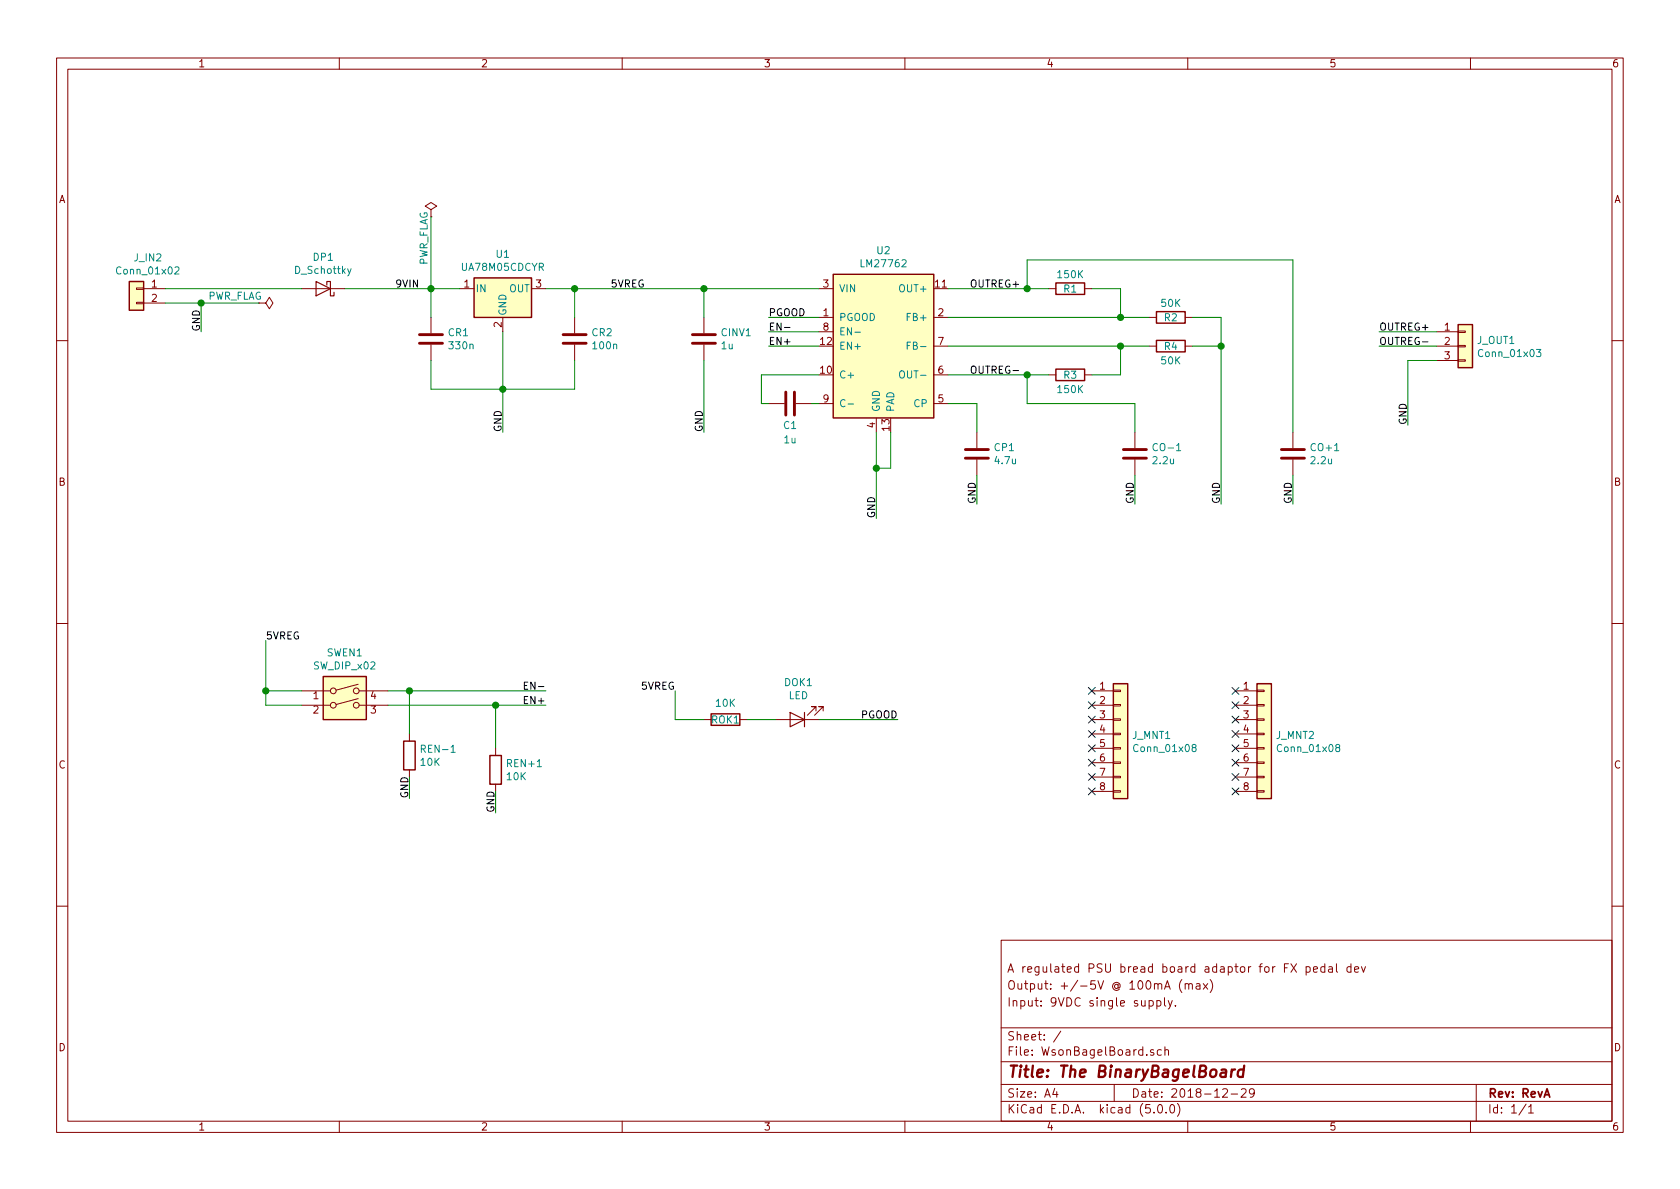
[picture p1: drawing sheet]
EESchema Schematic File Version 4
LIBS:WsonBagelBoard-cache
EELAYER 26 0
EELAYER END
$Descr A4 11693 8268
encoding utf-8
Sheet 1 1
Title "The BinaryBagelBoard"
Date "2018-12-29"
Rev "RevA"
Comp ""
Comment1 "Input: 9VDC single supply. "
Comment2 "Output: +/-5V @ 100mA (max)"
Comment3 "A regulated PSU bread board adaptor for FX pedal dev"
Comment4 ""
$EndDescr
$Comp
L Connector_Generic:Conn_01x03 J_OUT1
U 1 1
P 10200 2400
F 0 "J_OUT1" H 10280 2442 50  0000 L CNN
F 1 "Conn_01x03" H 10280 2351 50  0000 L CNN
F 2 "Connector_PinHeader_2.54mm:PinHeader_1x03_P2.54mm_Vertical" H 10200 2400 50  0001 C CNN
F 3 "~" H 10200 2400 50  0001 C CNN
	1    10200 2400
	1    0    0    -1  
$EndComp
$Comp
L Connector_Generic:Conn_01x02 J_IN2
U 1 1
P 950 2000
F 0 "J_IN2" H 870 2217 50  0000 C CNN
F 1 "Conn_01x02" H 870 2126 50  0000 C CNN
F 2 "Connector_PinHeader_2.54mm:PinHeader_1x02_P2.54mm_Vertical" H 950 2000 50  0001 C CNN
F 3 "~" H 950 2000 50  0001 C CNN
	1    950  2000
	-1   0    0    -1  
$EndComp
Wire Wire Line
	1150 2100 1400 2100
Wire Wire Line
	1400 2100 1400 2300
Text Label 1400 2300 1    50   ~ 0
GND
Text Label 9800 2950 1    50   ~ 0
GND
Wire Wire Line
	9800 2950 9800 2500
Wire Wire Line
	9800 2500 10000 2500
Wire Wire Line
	10000 2400 9600 2400
Wire Wire Line
	10000 2300 9600 2300
Text Label 9600 2300 0    50   ~ 0
OUTREG+
Text Label 9600 2400 0    50   ~ 0
OUTREG-
$Comp
L Connector_Generic:Conn_01x08 J_MNT1
U 1 1
P 7800 5100
F 0 "J_MNT1" H 7880 5092 50  0000 L CNN
F 1 "Conn_01x08" H 7880 5001 50  0000 L CNN
F 2 "Connector_PinHeader_2.54mm:PinHeader_1x08_P2.54mm_Vertical" H 7800 5100 50  0001 C CNN
F 3 "~" H 7800 5100 50  0001 C CNN
	1    7800 5100
	1    0    0    -1  
$EndComp
$Comp
L Connector_Generic:Conn_01x08 J_MNT2
U 1 1
P 8800 5100
F 0 "J_MNT2" H 8880 5092 50  0000 L CNN
F 1 "Conn_01x08" H 8880 5001 50  0000 L CNN
F 2 "Connector_PinHeader_2.54mm:PinHeader_1x08_P2.54mm_Vertical" H 8800 5100 50  0001 C CNN
F 3 "~" H 8800 5100 50  0001 C CNN
	1    8800 5100
	1    0    0    -1  
$EndComp
NoConn ~ 8600 4800
NoConn ~ 8600 4900
NoConn ~ 8600 5000
NoConn ~ 8600 5100
NoConn ~ 8600 5200
NoConn ~ 8600 5300
NoConn ~ 8600 5400
NoConn ~ 8600 5500
NoConn ~ 7600 5500
NoConn ~ 7600 5400
NoConn ~ 7600 5300
NoConn ~ 7600 5200
NoConn ~ 7600 5100
NoConn ~ 7600 5000
NoConn ~ 7600 4900
NoConn ~ 7600 4800
$Comp
L Device:D_Schottky DP1
U 1 1
P 2250 2000
F 0 "DP1" H 2250 1784 50  0000 C CNN
F 1 "D_Schottky" H 2250 1875 50  0000 C CNN
F 2 "Diode_SMD:D_SOD-323" H 2250 2000 50  0001 C CNN
F 3 "~" H 2250 2000 50  0001 C CNN
F 4 "BAT60AE6327HTSA1" H 2250 2000 50  0001 C CNN "MouserNo"
F 5 "ForwardCurrent > 250mA" H 2250 2000 50  0001 C CNN "Type"
	1    2250 2000
	-1   0    0    1   
$EndComp
$Comp
L Regulator_SwitchedCapacitor:LM27762 U2
U 1 1
P 6100 2200
F 0 "U2" H 6150 2667 50  0000 C CNN
F 1 "LM27762" H 6150 2576 50  0000 C CNN
F 2 "Package_SON:WSON-12-1EP_3x2mm_P0.5mm_EP1x2.65_ThermalVias" H 6250 1450 50  0001 L CNN
F 3 "http://www.ti.com/lit/ds/symlink/lm27762.pdf" H 8600 1800 50  0001 C CNN
F 4 "595-LM27762DSSR" H 6100 2200 50  0001 C CNN "MouserNo"
	1    6100 2200
	1    0    0    -1  
$EndComp
$Comp
L Regulator_Linear:uA7805 U1
U 1 1
P 3500 2000
F 0 "U1" H 3500 2242 50  0000 C CNN
F 1 "UA78M05CDCYR" H 3500 2151 50  0000 C CNN
F 2 "Package_TO_SOT_SMD:SOT-223-3_TabPin2" H 3525 1850 50  0001 L CIN
F 3 " UA78M05CDCYR Datasheet" H 3500 1950 50  0001 C CNN
F 4 "595-UA78M05CDCYR" H 3500 2000 50  0001 C CNN "MouserNo"
	1    3500 2000
	1    0    0    -1  
$EndComp
Wire Wire Line
	2400 2000 3000 2000
Wire Wire Line
	3800 2000 4000 2000
$Comp
L Device:C C1
U 1 1
P 5500 2800
F 0 "C1" V 5650 2800 50  0000 C CNN
F 1 "1u" V 5750 2800 50  0000 C CNN
F 2 "Capacitor_SMD:C_0402_1005Metric" H 5538 2650 50  0001 C CNN
F 3 "~" H 5500 2800 50  0001 C CNN
F 4 "CC0402KRX5R6BB105" H 5500 2800 50  0001 C CNN "MouserNo"
	1    5500 2800
	0    1    1    0   
$EndComp
Wire Wire Line
	5350 2800 5300 2800
Wire Wire Line
	5300 2800 5300 2600
Wire Wire Line
	5300 2600 5700 2600
$Comp
L Device:C CP1
U 1 1
P 6800 3150
F 0 "CP1" H 6915 3196 50  0000 L CNN
F 1 "4.7u" H 6915 3105 50  0000 L CNN
F 2 "Capacitor_SMD:C_0402_1005Metric" H 6838 3000 50  0001 C CNN
F 3 "~" H 6800 3150 50  0001 C CNN
F 4 "GRM155R61A475MEAAD" H 6800 3150 50  0001 C CNN "MouserNo"
	1    6800 3150
	1    0    0    -1  
$EndComp
Wire Wire Line
	6600 2800 6800 2800
Wire Wire Line
	6800 2800 6800 3000
Wire Wire Line
	6800 3300 6800 3500
Text Label 6800 3500 1    50   ~ 0
GND
$Comp
L Device:R R3
U 1 1
P 7450 2600
F 0 "R3" V 7450 2600 50  0000 C CNN
F 1 "150K" V 7550 2600 50  0000 C CNN
F 2 "Resistor_SMD:R_0402_1005Metric" V 7380 2600 50  0001 C CNN
F 3 "~" H 7450 2600 50  0001 C CNN
F 4 "ERJ-U02D1503X" H 7450 2600 50  0001 C CNN "MouserNo"
	1    7450 2600
	0    1    1    0   
$EndComp
Wire Wire Line
	7800 2400 7800 2600
$Comp
L Device:R R1
U 1 1
P 7450 2000
F 0 "R1" V 7450 2000 50  0000 C CNN
F 1 "150K" V 7350 2000 50  0000 C CNN
F 2 "Resistor_SMD:R_0402_1005Metric" V 7380 2000 50  0001 C CNN
F 3 "~" H 7450 2000 50  0001 C CNN
F 4 "ERJ-U02D1503X" H 7450 2000 50  0001 C CNN "MouserNo"
	1    7450 2000
	0    1    1    0   
$EndComp
Wire Wire Line
	7800 2200 7800 2000
$Comp
L Device:R R4
U 1 1
P 8150 2400
F 0 "R4" V 8150 2400 50  0000 C CNN
F 1 "50K" V 8250 2400 50  0000 C CNN
F 2 "Resistor_SMD:R_0402_1005Metric" V 8080 2400 50  0001 C CNN
F 3 "~" H 8150 2400 50  0001 C CNN
F 4 "AC0402FR-1347KL" H 8150 2400 50  0001 C CNN "MouserNo"
	1    8150 2400
	0    1    1    0   
$EndComp
$Comp
L Device:R R2
U 1 1
P 8150 2200
F 0 "R2" V 8150 2200 50  0000 C CNN
F 1 "50K" V 8050 2200 50  0000 C CNN
F 2 "Resistor_SMD:R_0402_1005Metric" V 8080 2200 50  0001 C CNN
F 3 "~" H 8150 2200 50  0001 C CNN
F 4 "AC0402FR-1347KL" H 8150 2200 50  0001 C CNN "MouserNo"
	1    8150 2200
	0    1    1    0   
$EndComp
Wire Wire Line
	7800 2400 8000 2400
Wire Wire Line
	7800 2200 8000 2200
Wire Wire Line
	8300 2200 8500 2200
Wire Wire Line
	8500 2200 8500 2400
Wire Wire Line
	8500 2400 8300 2400
Wire Wire Line
	8500 2400 8500 3500
Connection ~ 8500 2400
Text Label 8500 3500 1    50   ~ 0
GND
$Comp
L Device:C CO+1
U 1 1
P 9000 3150
F 0 "CO+1" H 9115 3196 50  0000 L CNN
F 1 "2.2u" H 9115 3105 50  0000 L CNN
F 2 "Capacitor_SMD:C_0402_1005Metric" H 9038 3000 50  0001 C CNN
F 3 "~" H 9000 3150 50  0001 C CNN
F 4 "GRM155R61A225KE95D" H 9000 3150 50  0001 C CNN "MouserNo"
	1    9000 3150
	1    0    0    -1  
$EndComp
Wire Wire Line
	6600 2200 7800 2200
Connection ~ 7800 2200
Wire Wire Line
	6600 2000 7150 2000
Wire Wire Line
	7600 2000 7800 2000
Wire Wire Line
	7150 2000 7150 1800
Wire Wire Line
	7150 1800 9000 1800
Wire Wire Line
	9000 1800 9000 3000
Connection ~ 7150 2000
Wire Wire Line
	7150 2000 7300 2000
Wire Wire Line
	6600 2600 7150 2600
Wire Wire Line
	7600 2600 7800 2600
Wire Wire Line
	6600 2400 7800 2400
Connection ~ 7800 2400
$Comp
L Device:C CO-1
U 1 1
P 7900 3150
F 0 "CO-1" H 8015 3196 50  0000 L CNN
F 1 "2.2u" H 8015 3105 50  0000 L CNN
F 2 "Capacitor_SMD:C_0402_1005Metric" H 7938 3000 50  0001 C CNN
F 3 "~" H 7900 3150 50  0001 C CNN
F 4 "GRM155R61A225KE95D" H 7900 3150 50  0001 C CNN "MouserNo"
	1    7900 3150
	1    0    0    -1  
$EndComp
Wire Wire Line
	7900 3000 7900 2800
Wire Wire Line
	7900 2800 7150 2800
Wire Wire Line
	7150 2800 7150 2600
Connection ~ 7150 2600
Wire Wire Line
	7150 2600 7300 2600
Wire Wire Line
	7900 3300 7900 3500
Text Label 7900 3500 1    50   ~ 0
GND
Text Label 6750 2600 0    50   ~ 0
OUTREG-
Text Label 6750 2000 0    50   ~ 0
OUTREG+
Wire Wire Line
	9000 3300 9000 3500
Text Label 9000 3500 1    50   ~ 0
GND
Wire Wire Line
	5650 2800 5700 2800
Text Label 2750 2000 0    50   ~ 0
9VIN
Text Label 4250 2000 0    50   ~ 0
5VREG
$Comp
L Device:C CR2
U 1 1
P 4000 2350
F 0 "CR2" H 4115 2396 50  0000 L CNN
F 1 "100n" H 4115 2305 50  0000 L CNN
F 2 "Capacitor_SMD:C_0402_1005Metric" H 4038 2200 50  0001 C CNN
F 3 "~" H 4000 2350 50  0001 C CNN
F 4 "885012105018" H 4000 2350 50  0001 C CNN "MouserNo"
	1    4000 2350
	1    0    0    -1  
$EndComp
$Comp
L Device:C CR1
U 1 1
P 3000 2350
F 0 "CR1" H 3115 2396 50  0000 L CNN
F 1 "330n" H 3115 2305 50  0000 L CNN
F 2 "Capacitor_SMD:C_0402_1005Metric" H 3038 2200 50  0001 C CNN
F 3 "~" H 3000 2350 50  0001 C CNN
F 4 "GRT155R6YA474KE01D" H 3000 2350 50  0001 C CNN "MouserNo"
	1    3000 2350
	1    0    0    -1  
$EndComp
Wire Wire Line
	3000 2200 3000 2000
Connection ~ 3000 2000
Wire Wire Line
	3000 2000 3200 2000
Wire Wire Line
	4000 2200 4000 2000
Connection ~ 4000 2000
Wire Wire Line
	4000 2000 4900 2000
Wire Wire Line
	4000 2500 4000 2700
Wire Wire Line
	4000 2700 3500 2700
Wire Wire Line
	3000 2700 3000 2500
Wire Wire Line
	3500 2300 3500 2700
Text Label 3500 3000 1    50   ~ 0
GND
Connection ~ 3500 2700
Wire Wire Line
	3500 2700 3000 2700
Wire Wire Line
	3500 2700 3500 3000
$Comp
L Device:C CINV1
U 1 1
P 4900 2350
F 0 "CINV1" H 5015 2396 50  0000 L CNN
F 1 "1u" H 5015 2305 50  0000 L CNN
F 2 "Capacitor_SMD:C_0402_1005Metric" H 4938 2200 50  0001 C CNN
F 3 "~" H 4900 2350 50  0001 C CNN
F 4 "CC0402KRX5R6BB105" H 4900 2350 50  0001 C CNN "MouserNo"
	1    4900 2350
	1    0    0    -1  
$EndComp
Wire Wire Line
	4900 2200 4900 2000
Connection ~ 4900 2000
Wire Wire Line
	4900 2000 5700 2000
Wire Wire Line
	4900 2500 4900 3000
Text Label 4900 3000 1    50   ~ 0
GND
Wire Wire Line
	5350 2300 5700 2300
Wire Wire Line
	5350 2400 5700 2400
Text Label 5350 2300 0    50   ~ 0
EN-
Text Label 5350 2400 0    50   ~ 0
EN+
Wire Wire Line
	2700 4800 2850 4800
Text Label 3800 4800 2    50   ~ 0
EN-
Wire Wire Line
	2700 4900 3450 4900
Text Label 3800 4900 2    50   ~ 0
EN+
$Comp
L Switch:SW_DIP_x02 SWEN1
U 1 1
P 2400 4900
F 0 "SWEN1" H 2400 5267 50  0000 C CNN
F 1 "SW_DIP_x02" H 2400 5176 50  0000 C CNN
F 2 "Button_Switch_SMD:SW_DIP_SPSTx02_Slide_Omron_A6H-2101_W6.15mm_P1.27mm" H 2400 4900 50  0001 C CNN
F 3 "https://www.mouser.co.uk/datasheet/2/307/en-a6h-1221378.pdf" H 2400 4900 50  0001 C CNN
F 4 "653-A6H-2101" H 2400 4900 50  0001 C CNN "MouserNo"
	1    2400 4900
	1    0    0    -1  
$EndComp
Wire Wire Line
	2850 4800 2850 5100
Connection ~ 2850 4800
Wire Wire Line
	2850 4800 3800 4800
$Comp
L Device:R REN-1
U 1 1
P 2850 5250
F 0 "REN-1" H 2920 5296 50  0000 L CNN
F 1 "10K" H 2920 5205 50  0000 L CNN
F 2 "Resistor_SMD:R_0402_1005Metric" V 2780 5250 50  0001 C CNN
F 3 "~" H 2850 5250 50  0001 C CNN
F 4 "SFR01MZPJ103" H 2850 5250 50  0001 C CNN "MouserNo"
	1    2850 5250
	1    0    0    -1  
$EndComp
Wire Wire Line
	2850 5400 2850 5550
Text Label 2850 5550 1    50   ~ 0
GND
Wire Wire Line
	3450 4900 3450 5200
$Comp
L Device:R REN+1
U 1 1
P 3450 5350
F 0 "REN+1" H 3520 5396 50  0000 L CNN
F 1 "10K" H 3520 5305 50  0000 L CNN
F 2 "Resistor_SMD:R_0402_1005Metric" V 3380 5350 50  0001 C CNN
F 3 "~" H 3450 5350 50  0001 C CNN
F 4 "SFR01MZPJ103" H 3450 5350 50  0001 C CNN "MouserNo"
	1    3450 5350
	1    0    0    -1  
$EndComp
Wire Wire Line
	3450 5500 3450 5650
Text Label 3450 5650 1    50   ~ 0
GND
Connection ~ 3450 4900
Wire Wire Line
	3450 4900 3800 4900
Wire Wire Line
	2100 4800 1850 4800
Wire Wire Line
	1850 4800 1850 4450
Text Label 1850 4450 0    50   ~ 0
5VREG
Wire Wire Line
	1850 4800 1850 4900
Wire Wire Line
	1850 4900 2100 4900
Connection ~ 1850 4800
Wire Wire Line
	6100 3000 6100 3250
Wire Wire Line
	6200 3000 6200 3250
Wire Wire Line
	6200 3250 6100 3250
Connection ~ 6100 3250
Wire Wire Line
	6100 3250 6100 3600
Text Label 6100 3600 1    50   ~ 0
GND
Wire Wire Line
	5700 2200 5350 2200
Text Label 5350 2200 0    50   ~ 0
PGOOD
$Comp
L Device:LED DOK1
U 1 1
P 5550 5000
F 0 "DOK1" H 5542 4745 50  0000 C CNN
F 1 "LED" H 5542 4836 50  0000 C CNN
F 2 "LED_SMD:LED_0402_1005Metric" H 5550 5000 50  0001 C CNN
F 3 "~" H 5550 5000 50  0001 C CNN
F 4 "150040RS73240" H 5550 5000 50  0001 C CNN "MouserNo"
	1    5550 5000
	-1   0    0    1   
$EndComp
$Comp
L Device:R ROK1
U 1 1
P 5050 5000
F 0 "ROK1" V 5050 5000 50  0000 C CNN
F 1 "10K" V 4934 5000 50  0000 C CNN
F 2 "Resistor_SMD:R_0402_1005Metric" V 4980 5000 50  0001 C CNN
F 3 "~" H 5050 5000 50  0001 C CNN
F 4 "SFR01MZPJ103" H 5050 5000 50  0001 C CNN "MouserNo"
	1    5050 5000
	0    1    1    0   
$EndComp
Wire Wire Line
	5200 5000 5400 5000
Wire Wire Line
	4900 5000 4700 5000
Wire Wire Line
	4700 5000 4700 4800
Text Label 4700 4800 2    50   ~ 0
5VREG
Wire Wire Line
	5700 5000 6250 5000
Text Label 6250 5000 2    50   ~ 0
PGOOD
$Comp
L power:PWR_FLAG #FLG0101
U 1 1
P 3000 1500
F 0 "#FLG0101" H 3000 1575 50  0001 C CNN
F 1 "PWR_FLAG" V 2950 1350 50  0000 C CNN
F 2 "" H 3000 1500 50  0001 C CNN
F 3 "~" H 3000 1500 50  0001 C CNN
	1    3000 1500
	1    0    0    -1  
$EndComp
Wire Wire Line
	3000 1500 3000 2000
$Comp
L power:PWR_FLAG #FLG0102
U 1 1
P 1800 2100
F 0 "#FLG0102" H 1800 2175 50  0001 C CNN
F 1 "PWR_FLAG" V 1750 1750 50  0000 L CNN
F 2 "" H 1800 2100 50  0001 C CNN
F 3 "~" H 1800 2100 50  0001 C CNN
	1    1800 2100
	0    1    1    0   
$EndComp
Wire Wire Line
	1800 2100 1400 2100
Wire Wire Line
	1150 2000 2100 2000
Connection ~ 1400 2100
$EndSCHEMATC
